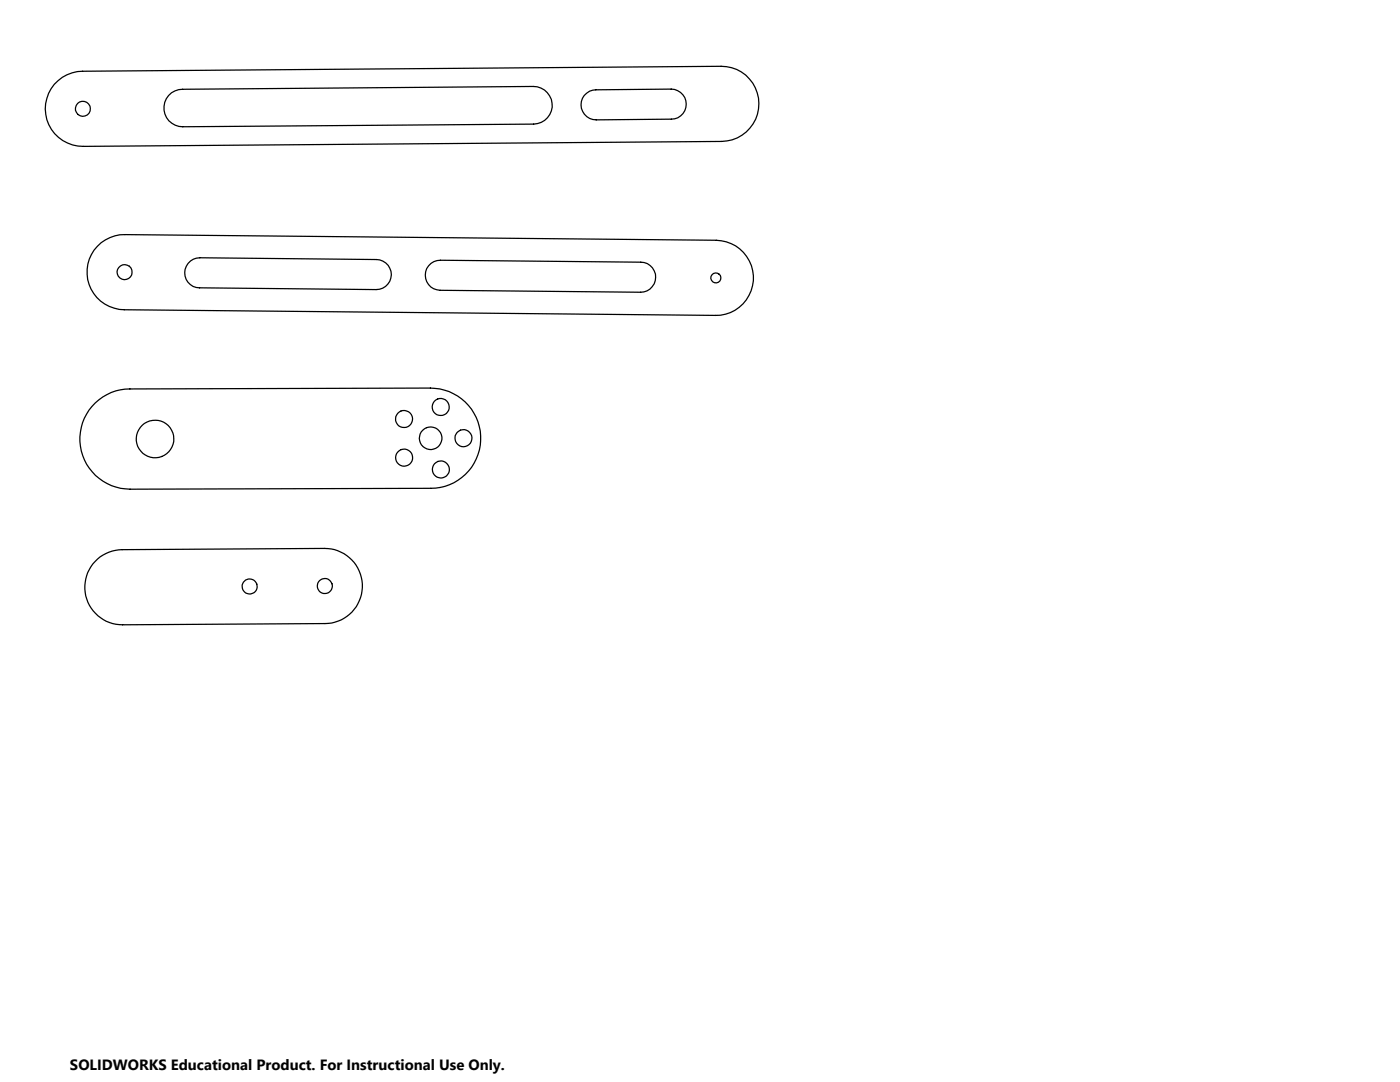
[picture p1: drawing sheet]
<svg xmlns="http://www.w3.org/2000/svg" width="279mm" height="216mm" viewBox="0 0 279 216" stroke-linecap="round" stroke-linejoin="round" font-family="sans-serif">
<g fill="none" stroke="#000" stroke-width=".25">
<path d="M10.8 16.8a7.6 7.6 0 0 1 5.7-2.6l127.4-1a7.5 7.5 0 0 1 7.5 7.5 7.5 7.5 0 0 1-7.4 7.5l-127.4 1a7.5 7.5 0 0 1-6.9-4.3 7.5 7.5 0 0 1 1.1-8.1zM33.7 19.1a3.7 3.7 0 0 1 2.7-1.3l70-.5a3.8 3.8 0 0 1 3.8 3.7 3.8 3.8 0 0 1-3.7 3.8l-70 .5a3.8 3.8 0 0 1-3.5-2.2 3.8 3.8 0 0 1 .7-4zM116.6 19.1a2.94 2.94 0 0 1 2.3-1.2l15-.1a3 3 0 0 1 3 3 3 3 0 0 1-2.9 3l-15 .1a3 3 0 0 1-2.7-1.7 3 3 0 0 1 .3-3.1zM19.4 49.1a7.6 7.6 0 0 1 5.5-2.3l118 1.1a7.5 7.5 0 0 1 7.5 7.6 7.5 7.5 0 0 1-7.6 7.4l-118-1.1a7.5 7.5 0 0 1-6.8-4.6 7.5 7.5 0 0 1 1.4-8.1zM38 52.1l.6-.4 1.3-.3 35.2 .4a3 3 0 0 1 3 3 3 3 0 0 1-3 3l-35.3-.4a2.99 2.99 0 0 1-2.8-2 2.99 2.99 0 0 1 1-3.3zM85.5 53a2.91 2.91 0 0 1 2.4-1.1l40 .4a3 3 0 0 1 2.9 3 3 3 0 0 1-3 3l-40-.4a3 3 0 0 1-2.6-1.7 3 3 0 0 1 .3-3.2zM19 80.4a9.7 9.7 0 0 1 6.9-2.8l60-.2a10 10 0 0 1 10 10 10 10 0 0 1-9.9 10l-60 .2a10 10 0 0 1-9.3-6.2 10 10 0 0 1 2.3-11zM19.5 111.5a7.6 7.6 0 0 1 4.9-1.8l40.4-.3a7.5 7.5 0 0 1 7.5 7.5 7.5 7.5 0 0 1-7.4 7.5l-40.4 .3a7.5 7.5 0 0 1-7.1-4.8 7.5 7.5 0 0 1 2.1-8.4z"/>
<circle cx="16.5" cy="21.7" r="1.5"/>
<circle cx="24.9" cy="54.3" r="1.5"/>
<circle cx="142.8" cy="55.5" r="1"/>
<circle cx="30.9" cy="87.6" r="3.7"/>
<circle cx="80.6" cy="83.6" r="1.71"/>
<circle cx="80.7" cy="91.3" r="1.71"/>
<circle cx="85.9" cy="87.4" r="2.25"/>
<circle cx="88" cy="81.2" r="1.71"/>
<circle cx="88" cy="93.7" r="1.71"/>
<circle cx="92.5" cy="87.4" r="1.7"/>
<circle cx="49.8" cy="117" r="1.5"/>
<circle cx="64.8" cy="116.9" r="1.5"/>
</g>
<text font-size="3" x="14" y="213.5">SOLIDWORKS Educational Product. For Instructional Use Only.</text>
</svg>
